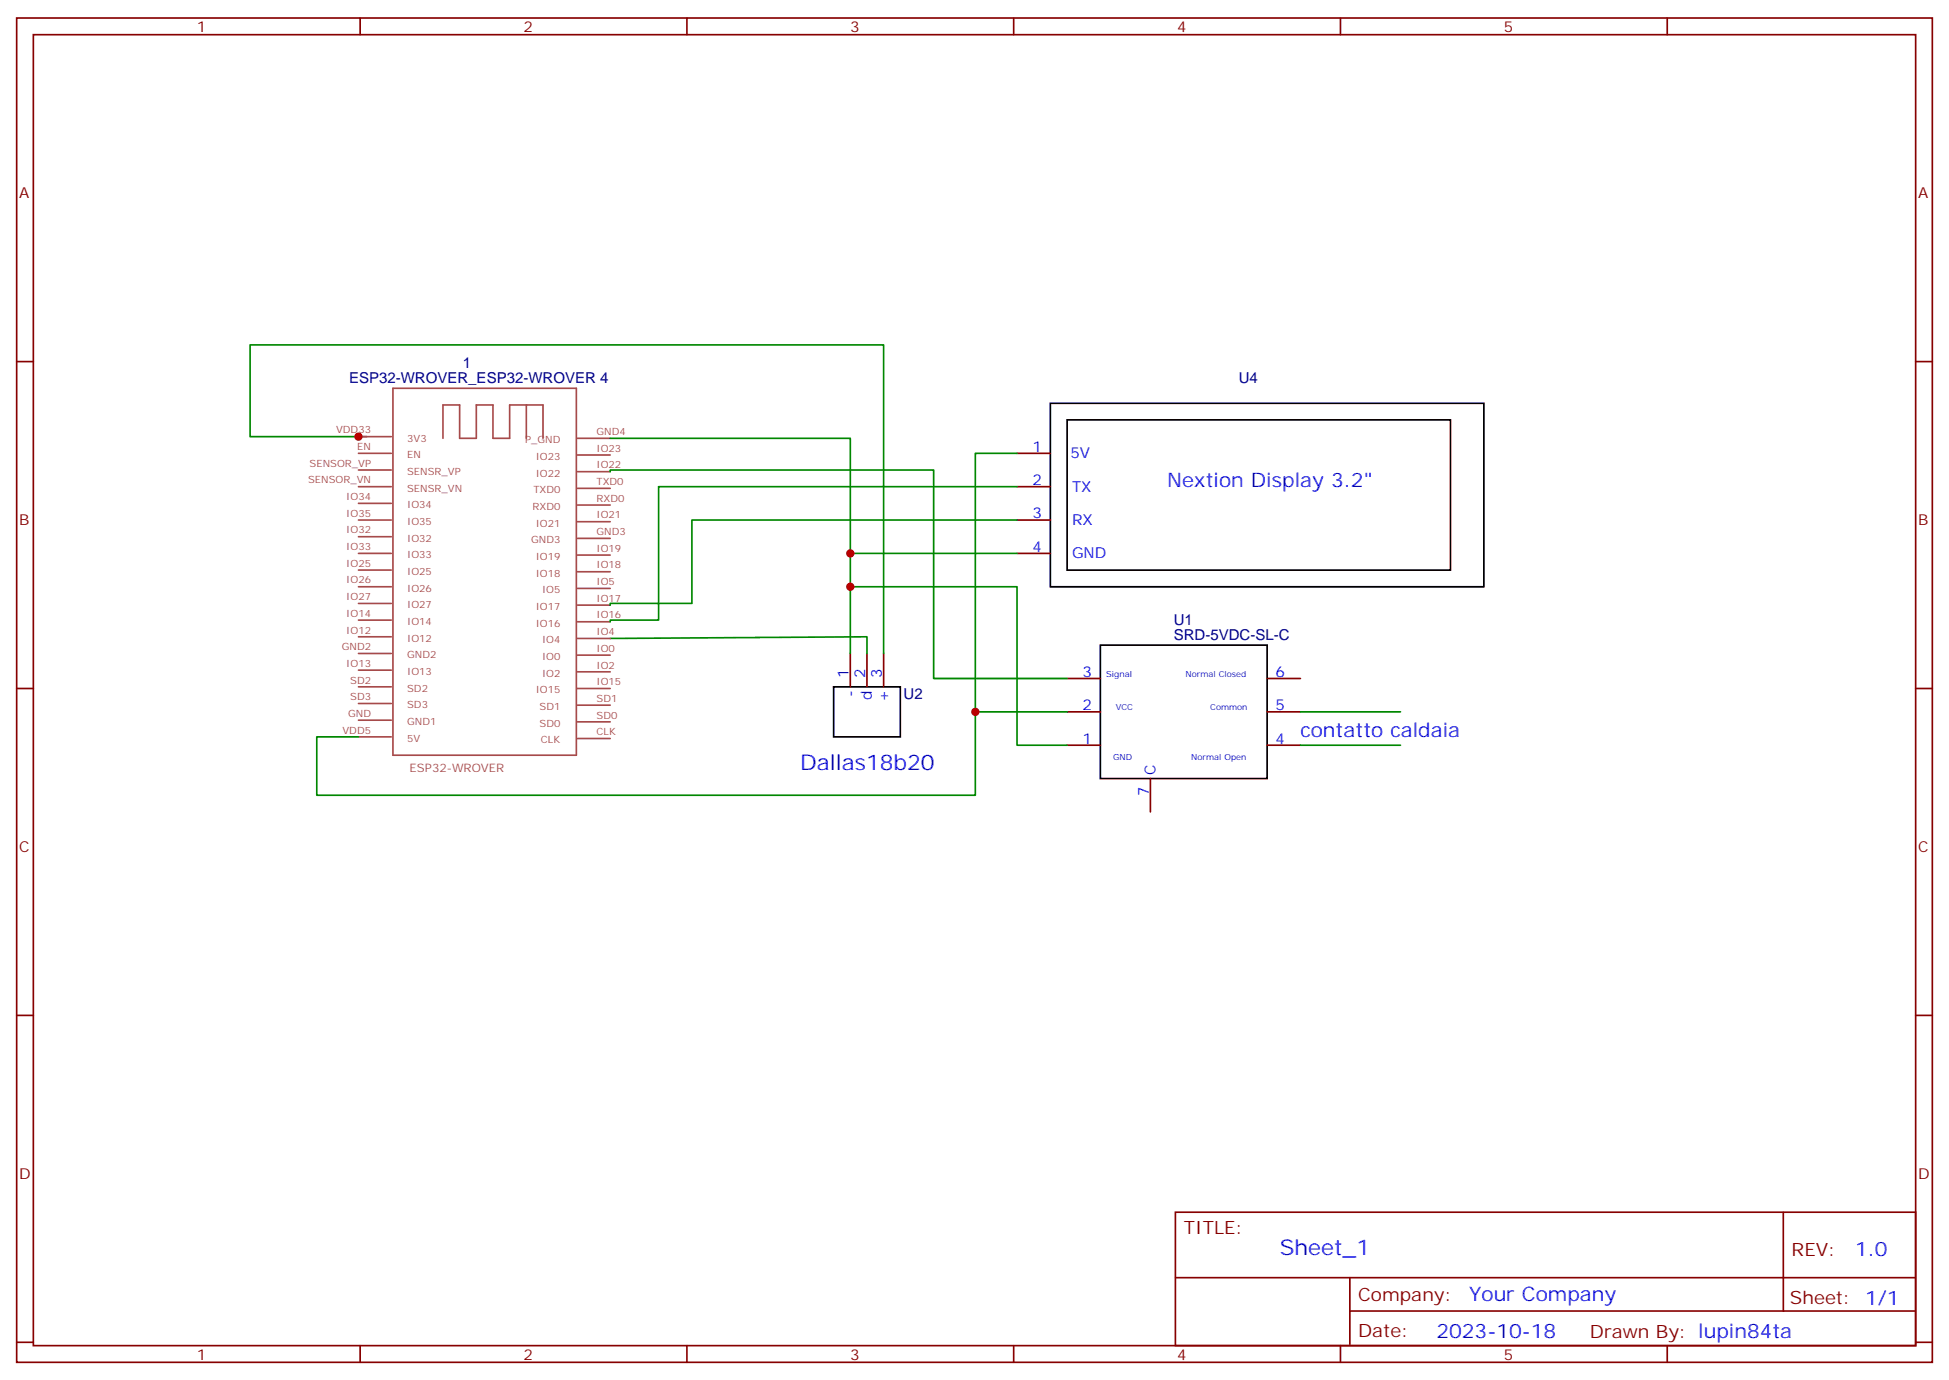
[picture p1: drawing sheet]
<svg xmlns="http://www.w3.org/2000/svg" width="412mm" height="292mm" viewBox="0 0 412 292" stroke-linecap="round" stroke-linejoin="round" font-family="sans-serif">
<g fill="none" stroke="#870000" stroke-width=".35">
<path d="M3.5 3.8h405.4v284.3h-405.4zM7.1 7.3h398.2v277.3h-398.2zM76.2 3.8v3.5M145.3 3.8v3.5M214.5 3.8v3.5M283.6 3.8v3.5M352.8 3.8v3.5M3.5 76.5h3.6M405.3 76.5h3.6M215.2 95.9h7M215.2 102.9h7M215.2 110h7"/>
<path d="M215.2 117.1h7M179.9 138.2v7.1M183.4 138.2v7.1M187 138.2v7.1M3.5 145.6h3.6M225.8 157.6h7M225.8 150.6h7M225.8 143.5h7M268.1 157.6h7.1M268.1 150.6h7.1M268.1 143.5h7.1M405.3 145.6h3.6"/>
<path d="M243.4 164.7v7M3.5 214.8h3.6M405.3 214.8h3.6M248.7 256.4h156.6v28.2h-156.6zM377.3 256.4v20.9M248.7 270.2h156.5M285.6 277.3h119.6M285.6 270.2v14.2M3.5 283.9h3.6M76.2 284.6v3.5M145.3 284.6v3.5M214.5 284.6v3.5"/>
<path d="M283.6 284.6v3.5M352.8 284.6v3.5M405.3 283.9h3.6"/>
</g>
<path d="M222.2 85.3h91.8v38.8h-91.8zM225.8 88.8h81.1v31.8h-81.1zM232.8 136.5h35.3v28.2h-35.3zM176.4 145.3h14.1v10.6h-14.1z" fill="none" stroke="#000" stroke-width=".35"/>
<circle cx="176.4" cy="145.3" r=".18" fill="#000"/>
<path d="M77.6 92.4h-24.7v-19.4h134.1v65.2M129.1 92.7h50.8v45.5M129.1 99.8v-.4h68.5v44.1h28.2M215.2 95.9h-8.8v72.3h-139.4v-12.3h8.8M179.9 117.1h35.3M215.2 102.9h-75.9v28.3h-10.2v.3M215.2 110h-68.8v17.6h-17.3v.4M129.1 135l54.3-.3v3.5M179.9 124.1h35.3v33.5h10.6M206.4 150.6h19.4M275.2 157.6h21.1M275.2 150.6h21.1" fill="none" stroke="#008700" stroke-width=".35"/>
<g fill="none" stroke="#a64a4a" stroke-width=".35">
<path d="M75.8 92.4h7M75.8 95.9h7M75.8 99.4h7M83.1 82.1h38.9v77.6h-38.9zM93.7 92.7v-7h3.6v7h3.5v-7h3.5v7h3.5v-7h7.1v7M111.4 85.7v7M122.2 92.7h6.9M122.2 99.8h6.9M122.2 96.2h6.9M75.8 113.5h7M75.8 117.1h7M75.8 106.5h7"/>
<path d="M75.8 110h7M75.8 102.9h7M122.2 117.4h6.9M122.2 110.3h6.9M122.2 113.9h6.9M122.2 106.8h6.9M122.2 103.3h6.9M75.8 138.2h7M75.8 134.7h7M75.8 131.2h7M75.8 120.6h7M75.8 124.1h7"/>
<path d="M75.8 127.6h7M122.2 138.6h6.9M122.2 135h6.9M122.2 124.5h6.9M122.2 120.9h6.9M122.2 131.5h6.9M122.2 128h6.9M75.8 155.9h7M75.8 152.3h7M75.8 141.7h7M75.8 145.3h7M75.8 148.8h7"/>
<path d="M122.2 156.2h6.9M122.2 142.1h6.9M122.2 145.6h6.9M122.2 152.7h6.9M122.2 149.2h6.9"/>
</g>
<g fill="#c00">
<circle cx="75.8" cy="92.4" r=".88"/>
<circle cx="179.9" cy="117.1" r=".88"/>
<circle cx="206.4" cy="150.6" r=".88"/>
<circle cx="179.9" cy="124.1" r=".88"/>
</g>
<g font-size="4.6" fill="#00f">
<text x="169.3" y="162.9">Dallas18b20</text>
<text x="270.8" y="265.4">Sheet_1</text>
</g>
<g font-size="4.2" fill="#00f">
<text x="246.9" y="102.9">Nextion Display 3.2&quot;</text>
<text x="275.2" y="155.9">contatto caldaia</text>
<text x="392.5" y="265.7">1.0</text>
<text x="310.9" y="275.2">Your Company</text>
<text x="304" y="283">2023-10-18</text>
</g>
<g font-size="3.9" fill="#800">
<text x="250.5" y="261">TITLE:</text>
<text x="379.1" y="265.7">REV:</text>
<text x="287.4" y="275.2">Company:</text>
<text x="378.7" y="275.8">Sheet: 1/1</text>
<text x="287.4" y="282.9">Date:</text>
<text x="336.4" y="282.9">Drawn By: lupin84ta</text>
</g>
<g font-size="3.2" fill="#800">
<text x="41.6" y="6.8">1</text>
<text x="110.8" y="6.8">2</text>
<text x="179.9" y="6.8">3</text>
<text x="249.1" y="6.8">4</text>
<text x="318.2" y="6.8">5</text>
<text x="4.1" y="41.9">A</text>
<text x="405.9" y="41.9">A</text>
<text x="4.1" y="111.1">B</text>
<text x="405.9" y="111.1">B</text>
<text x="4.1" y="180.2">C</text>
<text x="405.9" y="180.2">C</text>
<text x="4.1" y="249.3">D</text>
<text x="405.9" y="249.3">D</text>
<text x="41.6" y="287.6">1</text>
<text x="110.8" y="287.6">2</text>
<text x="179.9" y="287.6">3</text>
<text x="249.1" y="287.6">4</text>
<text x="318.2" y="287.6">5</text>
</g>
<g font-size="3.2" fill="#000080">
<text x="97.9" y="77.9">1</text>
<text x="73.9" y="81.1">ESP32-WROVER_ESP32-WROVER 4</text>
<text x="262.1" y="81.1">U4</text>
<text x="248.4" y="135.4">SRD-5VDC-SL-C</text>
<text x="248.4" y="132.2">U1</text>
<text x="191.2" y="147.7">U2</text>
</g>
<g font-size="3.2" fill="#00f">
<text x="218.5" y="95.5">1</text>
<text x="226.5" y="96.9">5V</text>
<text x="218.5" y="102.6">2</text>
<text x="226.8" y="104">TX</text>
<text x="218.5" y="109.6">3</text>
<text x="226.8" y="111.1">RX</text>
<text x="218.5" y="116.7">4</text>
<text x="226.8" y="118.1">GND</text>
<text x="179.6" y="143.5" transform="rotate(-90 179.6 143.5)">1</text>
<text x="183.1" y="143.5" transform="rotate(-90 183.1 143.5)">2</text>
<text x="186.6" y="143.5" transform="rotate(-90 186.6 143.5)">3</text>
<text x="229.1" y="143.2">3</text>
<text x="269.9" y="143.2">6</text>
<text x="181" y="147.4" transform="rotate(-90 181 147.4)">-</text>
<text x="184.5" y="148" transform="rotate(-90 184.5 148)">d</text>
<text x="188" y="148.6" transform="rotate(-90 188 148.6)">+</text>
<text x="229.1" y="150.2">2</text>
<text x="269.9" y="150.2">5</text>
<text x="229.1" y="157.3">1</text>
<text x="269.9" y="157.3">4</text>
<text x="244.5" y="164" transform="rotate(-90 244.5 164)">C</text>
<text x="243.1" y="168.5" transform="rotate(-90 243.1 168.5)">7</text>
</g>
<text font-size="2.5" fill="#a54b4b" x="86.7" y="163.3">ESP32-WROVER</text>
<g font-size="2.1" fill="#a54b4b">
<text x="71.1" y="91.7">VDD33</text>
<text x="75.6" y="95.2">EN</text>
<text x="86.2" y="93.4">3V3</text>
<text x="111.1" y="93.8">P_GND</text>
<text x="126.2" y="95.5">IO23</text>
<text x="126.2" y="92">GND4</text>
<text x="65.5" y="98.7">SENSOR_VP</text>
<text x="86.2" y="96.9">EN</text>
<text x="86.2" y="100.5">SENSR_VP</text>
<text x="113.3" y="100.8">IO22</text>
<text x="113.3" y="97.3">IO23</text>
<text x="126.2" y="99.1">IO22</text>
<text x="65.2" y="102.2">SENSOR_VN</text>
<text x="73.3" y="105.8">IO34</text>
<text x="86.2" y="107.5">IO34</text>
<text x="86.2" y="104">SENSR_VN</text>
<text x="112.7" y="107.9">RXD0</text>
<text x="112.9" y="104.3">TXD0</text>
<text x="126.2" y="106.1">RXD0</text>
<text x="126.2" y="102.6">TXD0</text>
<text x="73.3" y="112.8">IO32</text>
<text x="73.3" y="109.3">IO35</text>
<text x="86.2" y="111">IO35</text>
<text x="113.3" y="111.4">IO21</text>
<text x="126.2" y="109.7">IO21</text>
<text x="126.2" y="113.2">GND3</text>
<text x="73.3" y="119.9">IO25</text>
<text x="73.3" y="116.4">IO33</text>
<text x="86.2" y="114.6">IO32</text>
<text x="86.2" y="118.1">IO33</text>
<text x="112.4" y="114.9">GND3</text>
<text x="113.3" y="118.4">IO19</text>
<text x="126.2" y="116.7">IO19</text>
<text x="73.3" y="123.4">IO26</text>
<text x="86.2" y="121.6">IO25</text>
<text x="86.2" y="125.1">IO26</text>
<text x="113.3" y="122">IO18</text>
<text x="114.7" y="125.5">IO5</text>
<text x="126.2" y="123.8">IO5</text>
<text x="126.2" y="120.2">IO18</text>
<text x="73.3" y="130.5">IO14</text>
<text x="73.3" y="126.9">IO27</text>
<text x="86.2" y="128.7">IO27</text>
<text x="113.3" y="129">IO17</text>
<text x="126.2" y="130.8">IO16</text>
<text x="126.2" y="127.3">IO17</text>
<text x="72.3" y="137.5">GND2</text>
<text x="73.3" y="134">IO12</text>
<text x="86.2" y="135.7">IO12</text>
<text x="86.2" y="132.2">IO14</text>
<text x="113.3" y="132.6">IO16</text>
<text x="114.7" y="136.1">IO4</text>
<text x="126.2" y="137.9">IO0</text>
<text x="126.2" y="134.3">IO4</text>
<text x="73.3" y="141.1">IO13</text>
<text x="86.2" y="139.3">GND2</text>
<text x="86.2" y="142.8">IO13</text>
<text x="114.7" y="139.6">IO0</text>
<text x="114.7" y="143.1">IO2</text>
<text x="126.2" y="141.4">IO2</text>
<text x="74.1" y="144.6">SD2</text>
<text x="74.1" y="148.1">SD3</text>
<text x="86.2" y="146.3">SD2</text>
<text x="86.2" y="149.8">SD3</text>
<text x="113.3" y="146.7">IO15</text>
<text x="126.2" y="144.9">IO15</text>
<text x="126.2" y="148.5">SD1</text>
<text x="72.5" y="155.2">VDD5</text>
<text x="73.7" y="151.6">GND</text>
<text x="86.2" y="153.4">GND1</text>
<text x="114.2" y="153.7">SD0</text>
<text x="114.2" y="150.2">SD1</text>
<text x="126.2" y="155.5">CLK</text>
<text x="126.2" y="152">SD0</text>
<text x="86.2" y="156.9">5V</text>
<text x="114.5" y="157.3">CLK</text>
</g>
<g font-size="1.8" fill="#00f">
<text x="234.1" y="143.2">Signal</text>
<text x="250.9" y="143.2">Normal Closed</text>
<text x="236.1" y="150.2">VCC</text>
<text x="256.1" y="150.2">Common</text>
<text x="235.5" y="160.8">GND</text>
<text x="252.1" y="160.8">Normal Open</text>
</g>
</svg>
